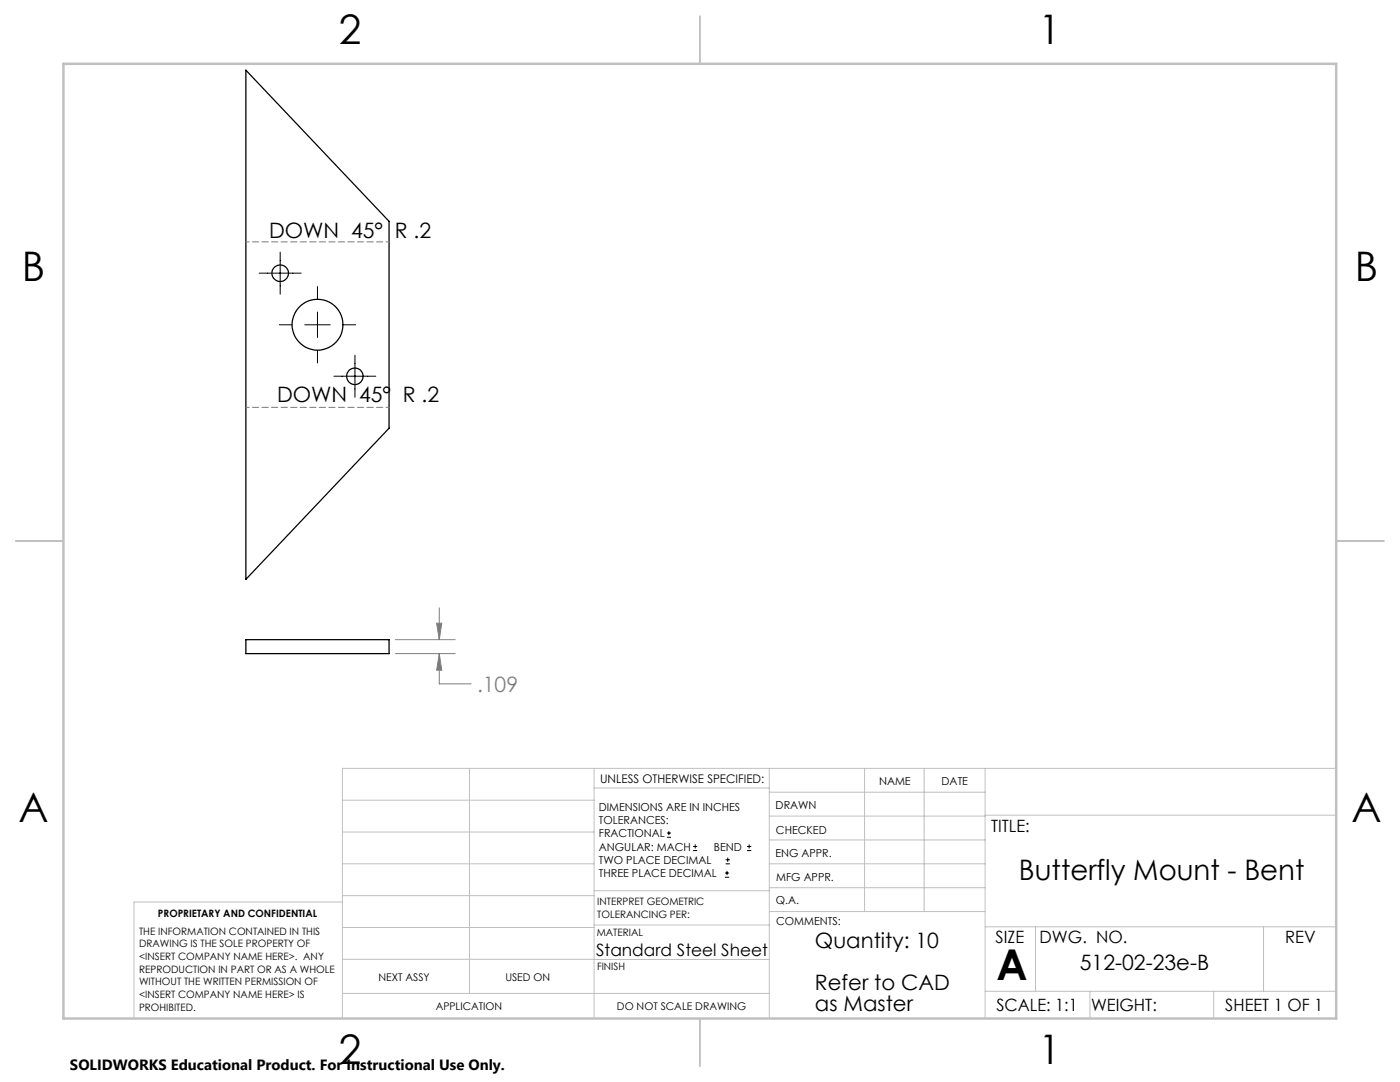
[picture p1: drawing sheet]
<svg xmlns="http://www.w3.org/2000/svg" width="279mm" height="216mm" viewBox="0 0 279 216" stroke-linecap="round" stroke-linejoin="round" font-family="sans-serif">
<g fill="none" stroke="#000" stroke-width=".25">
<path d="M49.1 14l28.5 30.2v41.2l-28.5 30.2zM49.1 127.6h28.5v2.8h-28.5z"/>
<circle cx="55.9" cy="54.5" r="1.65"/>
<circle cx="63.4" cy="64.8" r="5.1"/>
<circle cx="70.8" cy="75.1" r="1.65"/>
</g>
<g fill="none" stroke="#000" stroke-width=".2">
<path d="M51.7 54.5h8.4M55.9 50.3v8.4M63.4 57.2v2.5M55.7 64.8h2.6M60.8 64.8h5.1M63.4 62.3v5M63.4 69.9v2.5M66.6 75.1h8.4M68.4 64.8h2.6M70.8 70.9v8.4M133.1 167.1h.8M133.1 166.2h.8"/>
<path d="M133.5 165.8v.9M138.3 169.7h.8M138.3 168.9h.8M138.7 168.5v.8M144.7 175h.8M144.7 174.2h.8M144.8 172.4h.9M144.8 171.6h.9M145.1 173.8v.8M145.2 171.1v.9M149.1 169.7h.8M149.1 168.9h.8"/>
<path d="M149.5 168.5v.8"/>
</g>
<path d="M78.9 127.6h11.9M78.9 130.4h11.9M87.1 124.4h1.1l-.5 3.2zM87.7 130.4v6.1h6.3M87.7 121.3v6.3M87.7 130.4l.5 3.3h-1.1z" fill="none" stroke="#808080" stroke-width=".2"/>
<path d="M49.1 48.3h28.6M77.7 81.3h-28.6" fill="none" stroke="#808080" stroke-width=".2" stroke-dasharray="1.3 .6" stroke-dashoffset=".6"/>
<g fill="none" stroke="#c0c0c0" stroke-width=".2">
<path d="M68.3 159.7h50.3M93.7 153.3v44.9M118.6 153.3v49.9M118.6 157.2h34.9M153.5 153.3v49.9M153.5 158.1h43.1M172.5 153.3v28.6M184.4 153.3v28.6M196.6 153.3v49.9M266.7 153.3h-198.4v49.9M68.3 178.7h50.3M68.3 172.4h50.3"/>
<path d="M68.3 166h50.3M68.3 180h-41.6v23.2M118.6 177.7h35M153.5 167.6h43.1M153.5 162.8h43.1M153.5 172.4h43.1M153.5 177.1h43.1M196.6 162.7h70.1M68.3 198.2h85.2M68.3 191.4l85.2 .1M68.3 185.1h50.3M118.6 184.6h35"/>
<path d="M153.6 181.9h43M196.6 197.8h70.1M196.6 184.9h70.1M206.7 184.9v12.9M217.5 197.8v5.4M242.2 197.8v5.4M252.2 184.9v12.9"/>
</g>
<path d="M139.7 3.2v9.5M3.1 107.9h9.6M266.7 107.9h9.5M139.7 203.2v9.6" fill="none" stroke="#c0c0c0" stroke-width=".25"/>
<path d="M12.7 12.7h254v190.5h-254z" fill="none" stroke="#c0c0c0" stroke-width=".5"/>
<path d="M87.1 124.4h1.1l-.5 3.2zM87.7 130.4l.5 3.3h-1.1z" fill="#808080"/>
<text font-size="8.5" x="198.9" y="195.5">A</text>
<g font-size="8.1">
<text x="67.6" y="8.9">2</text>
<text x="207.3" y="8.9">1</text>
<text x="4.4" y="56.2">B</text>
<text x="270.4" y="56.2">B</text>
<text x="3.7" y="164.1">A</text>
<text x="269.7" y="164.1">A</text>
<text x="67.6" y="212.4">2</text>
<text x="207.3" y="212.4">1</text>
</g>
<text font-size="5.6" x="203.4" y="175.6">Butterfly Mount - Bent</text>
<g font-size="4.2">
<text x="53.7" y="47.5">DOWN 45° R .2</text>
<text x="55.3" y="80.2">DOWN 45° R .2</text>
<text x="162.6" y="189.2">Quantity: 10</text>
<text x="162.6" y="197.5">Refer to CAD</text>
<text x="215.5" y="193.5">512-02-23e-B</text>
<text x="162.6" y="201.7">as Master</text>
</g>
<text font-size="4.2" fill="#808080" x="95.2" y="138.1">.109</text>
<g font-size="3.4">
<text x="197.8" y="166">TITLE:</text>
<text x="119" y="190.7">Standard Steel Sheet</text>
<text x="198.7" y="188.1">SIZE</text>
<text x="207.5" y="188.1">DWG. NO.</text>
<text x="256.5" y="188.2">REV</text>
<text x="198.8" y="201.7">SCALE: 1:1</text>
<text x="217.7" y="201.8">WEIGHT:</text>
<text x="244.5" y="201.7">SHEET 1 OF 1</text>
</g>
<text font-size="3" x="14" y="213.5">SOLIDWORKS Educational Product. For Instructional Use Only.</text>
<text font-size="2.4" x="119.8" y="156.2">UNLESS OTHERWISE SPECIFIED:</text>
<g font-size="2.2">
<text x="119.5" y="161.8">DIMENSIONS ARE IN INCHES</text>
<text x="154.8" y="161.4">DRAWN</text>
<text x="175.4" y="156.6">NAME</text>
<text x="187.9" y="156.7">DATE</text>
<text x="119.5" y="164.4">TOLERANCES:</text>
<text x="119.5" y="167.1">FRACTIONAL</text>
<text x="154.9" y="166.3">CHECKED</text>
<text x="119.5" y="169.7">ANGULAR: MACH</text>
<text x="119.5" y="172.4">TWO PLACE DECIMAL</text>
<text x="142.5" y="169.7">BEND</text>
<text x="154.8" y="171">ENG APPR.</text>
<text x="119.5" y="175">THREE PLACE DECIMAL</text>
<text x="154.9" y="175.7">MFG APPR.</text>
<text x="154.9" y="180.4">Q.A.</text>
<text x="154.9" y="184.6">COMMENTS:</text>
</g>
<g font-size="2.1">
<text x="75.5" y="195.7">NEXT ASSY</text>
<text x="100.9" y="195.7">USED ON</text>
<text x="86.9" y="201.5">APPLICATION</text>
<text x="123.1" y="201.6">DO NOT SCALE DRAWING</text>
</g>
<g font-size="2">
<text x="31.5" y="182.9">PROPRIETARY AND CONFIDENTIAL</text>
<text x="119.2" y="180.6">INTERPRET GEOMETRIC</text>
<text x="119.2" y="183.1">TOLERANCING PER:</text>
<text x="27.8" y="186.5">THE INFORMATION CONTAINED IN THIS</text>
<text x="27.8" y="189">DRAWING IS THE SOLE PROPERTY OF</text>
<text x="27.8" y="191.6">&lt;INSERT COMPANY NAME HERE&gt;. ANY</text>
<text x="119.1" y="186.7">MATERIAL</text>
<text x="27.8" y="194.1">REPRODUCTION IN PART OR AS A WHOLE</text>
<text x="27.8" y="196.6">WITHOUT THE WRITTEN PERMISSION OF</text>
<text x="119.1" y="193.5">FINISH</text>
<text x="27.8" y="199.1">&lt;INSERT COMPANY NAME HERE&gt; IS</text>
<text x="27.8" y="201.7">PROHIBITED.</text>
</g>
</svg>
